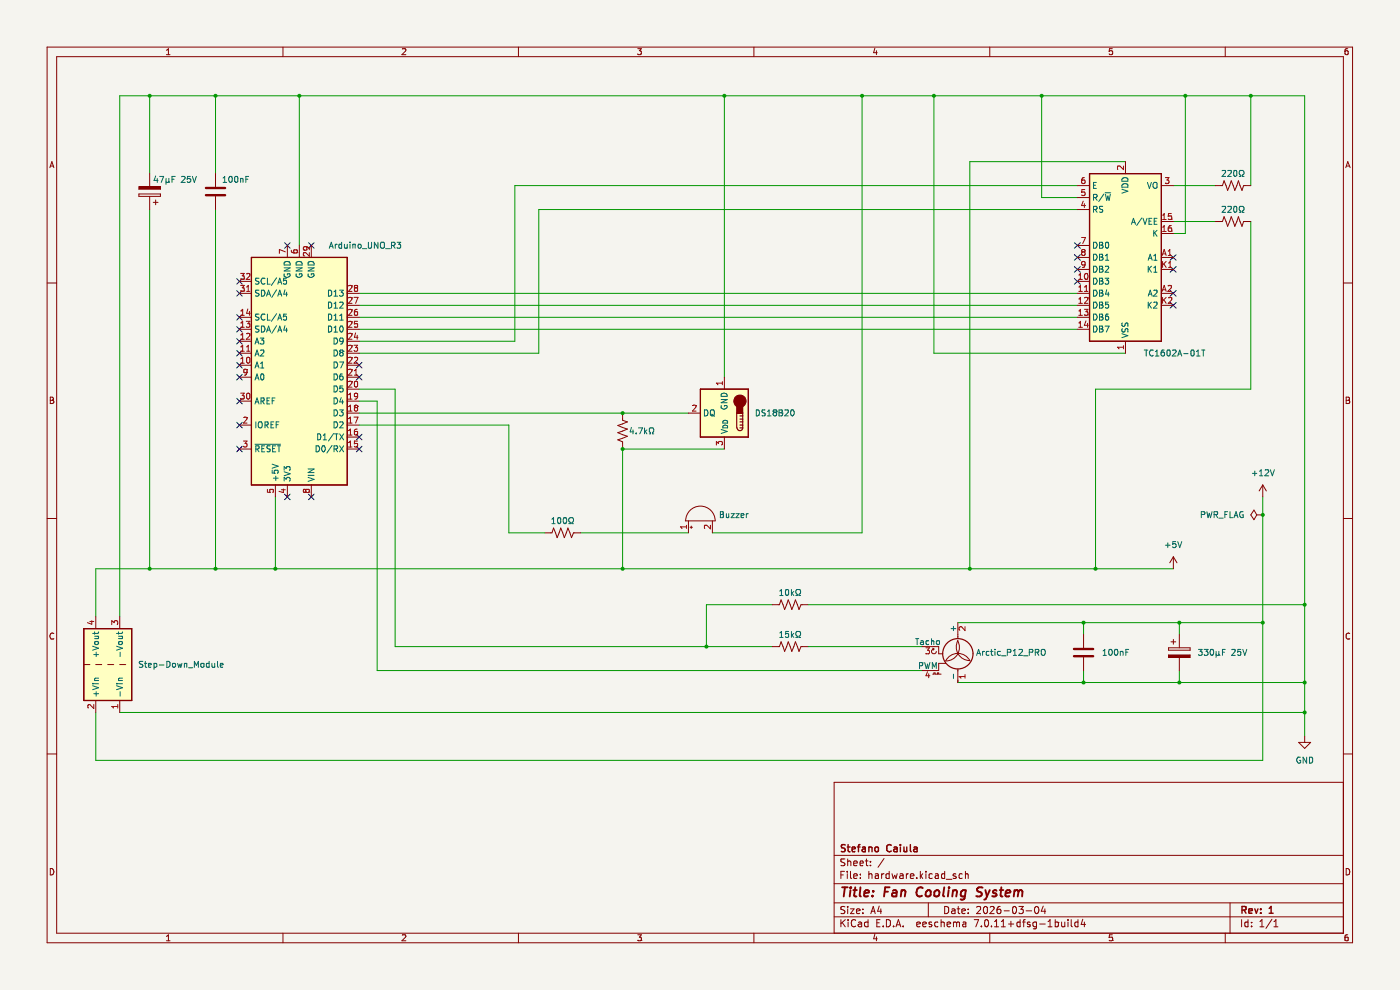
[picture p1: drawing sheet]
(kicad_sch (version 20230121) (generator eeschema)

 (paper "A4")

 (title_block
  (title "Fan Cooling System")
  (date "2026-03-04")
  (rev "1")
  (company "Stefano Caiula"))

 (lib_symbols
  (symbol "Converter_DCDC:MEE1S1205SC" (in_bom yes) (on_board yes)
   (property "Reference" "PS" (at -7.62 6.35 0) (effects (font (size 1.27 1.27)) (justify left)))
   (property "Value" "MEE1S1205SC" (at 1.27 6.35 0) (effects (font (size 1.27 1.27)) (justify left)))
   (property "Footprint" "Converter_DCDC:Converter_DCDC_Murata_MEE1SxxxxSC_THT" (at -26.67 -6.35 0) (effects (font (size 1.27 1.27)) (justify left) hide))
   (property "Datasheet" "https://power.murata.com/pub/data/power/ncl/kdc_mee1.pdf" (at 26.67 -7.62 0) (effects (font (size 1.27 1.27)) (justify left) hide))
   (symbol "MEE1S1205SC_0_0"
    (pin power_in line (at -10.16 -2.54 0) (length 2.54) (name "-Vin" (effects (font (size 1.27 1.27)))) (number "1" (effects (font (size 1.27 1.27)))))
    (pin power_in line (at -10.16 2.54 0) (length 2.54) (name "+Vin" (effects (font (size 1.27 1.27)))) (number "2" (effects (font (size 1.27 1.27)))))
    (pin power_out line (at 10.16 -2.54 180) (length 2.54) (name "-Vout" (effects (font (size 1.27 1.27)))) (number "3" (effects (font (size 1.27 1.27)))))
    (pin power_out line (at 10.16 2.54 180) (length 2.54) (name "+Vout" (effects (font (size 1.27 1.27)))) (number "4" (effects (font (size 1.27 1.27))))))
   (symbol "MEE1S1205SC_0_1"
    (rectangle (start -7.62 5.08) (end 7.62 -5.08) (stroke (width 0.254) (type default)) (fill (type background)))
    (polyline (pts (xy 0 -2.54) (xy 0 -3.81)) (stroke (width 0) (type default)) (fill (type none)))
    (polyline (pts (xy 0 0) (xy 0 -1.27)) (stroke (width 0) (type default)) (fill (type none)))
    (polyline (pts (xy 0 2.54) (xy 0 1.27)) (stroke (width 0) (type default)) (fill (type none)))
    (polyline (pts (xy 0 5.08) (xy 0 3.81)) (stroke (width 0) (type default)) (fill (type none)))))
  (symbol "Device:Buzzer" (pin_names (offset 0.0254) hide) (in_bom yes) (on_board yes)
   (property "Reference" "BZ" (at 3.81 1.27 0) (effects (font (size 1.27 1.27)) (justify left)))
   (property "Value" "Buzzer" (at 3.81 -1.27 0) (effects (font (size 1.27 1.27)) (justify left)))
   (property "Footprint" "" (at -0.635 2.54 90) (effects (font (size 1.27 1.27)) hide))
   (property "Datasheet" "~" (at -0.635 2.54 90) (effects (font (size 1.27 1.27)) hide))
   (symbol "Buzzer_0_1"
    (arc (start 0 -3.175) (mid 3.1612 0) (end 0 3.175) (stroke (width 0) (type default)) (fill (type none)))
    (polyline (pts (xy -1.651 1.905) (xy -1.143 1.905)) (stroke (width 0) (type default)) (fill (type none)))
    (polyline (pts (xy -1.397 2.159) (xy -1.397 1.651)) (stroke (width 0) (type default)) (fill (type none)))
    (polyline (pts (xy 0 3.175) (xy 0 -3.175)) (stroke (width 0) (type default)) (fill (type none))))
   (symbol "Buzzer_1_1"
    (pin passive line (at -2.54 2.54 0) (length 2.54) (name "+" (effects (font (size 1.27 1.27)))) (number "1" (effects (font (size 1.27 1.27)))))
    (pin passive line (at -2.54 -2.54 0) (length 2.54) (name "-" (effects (font (size 1.27 1.27)))) (number "2" (effects (font (size 1.27 1.27)))))))
  (symbol "Device:C" (pin_numbers hide) (pin_names (offset 0.254)) (in_bom yes) (on_board yes)
   (property "Reference" "C" (at 0.635 2.54 0) (effects (font (size 1.27 1.27)) (justify left)))
   (property "Value" "C" (at 0.635 -2.54 0) (effects (font (size 1.27 1.27)) (justify left)))
   (property "Footprint" "" (at 0.9652 -3.81 0) (effects (font (size 1.27 1.27)) hide))
   (property "Datasheet" "~" (at 0 0 0) (effects (font (size 1.27 1.27)) hide))
   (symbol "C_0_1"
    (polyline (pts (xy -2.032 -0.762) (xy 2.032 -0.762)) (stroke (width 0.508) (type default)) (fill (type none)))
    (polyline (pts (xy -2.032 0.762) (xy 2.032 0.762)) (stroke (width 0.508) (type default)) (fill (type none))))
   (symbol "C_1_1"
    (pin passive line (at 0 3.81 270) (length 2.794) (name "~" (effects (font (size 1.27 1.27)))) (number "1" (effects (font (size 1.27 1.27)))))
    (pin passive line (at 0 -3.81 90) (length 2.794) (name "~" (effects (font (size 1.27 1.27)))) (number "2" (effects (font (size 1.27 1.27)))))))
  (symbol "Device:C_Polarized" (pin_numbers hide) (pin_names (offset 0.254)) (in_bom yes) (on_board yes)
   (property "Reference" "C" (at 0.635 2.54 0) (effects (font (size 1.27 1.27)) (justify left)))
   (property "Value" "C_Polarized" (at 0.635 -2.54 0) (effects (font (size 1.27 1.27)) (justify left)))
   (property "Footprint" "" (at 0.9652 -3.81 0) (effects (font (size 1.27 1.27)) hide))
   (property "Datasheet" "~" (at 0 0 0) (effects (font (size 1.27 1.27)) hide))
   (symbol "C_Polarized_0_1"
    (rectangle (start -2.286 0.508) (end 2.286 1.016) (stroke (width 0) (type default)) (fill (type none)))
    (polyline (pts (xy -1.778 2.286) (xy -0.762 2.286)) (stroke (width 0) (type default)) (fill (type none)))
    (polyline (pts (xy -1.27 2.794) (xy -1.27 1.778)) (stroke (width 0) (type default)) (fill (type none)))
    (rectangle (start 2.286 -0.508) (end -2.286 -1.016) (stroke (width 0) (type default)) (fill (type outline))))
   (symbol "C_Polarized_1_1"
    (pin passive line (at 0 3.81 270) (length 2.794) (name "~" (effects (font (size 1.27 1.27)))) (number "1" (effects (font (size 1.27 1.27)))))
    (pin passive line (at 0 -3.81 90) (length 2.794) (name "~" (effects (font (size 1.27 1.27)))) (number "2" (effects (font (size 1.27 1.27)))))))
  (symbol "Device:R_US" (pin_numbers hide) (pin_names (offset 0)) (in_bom yes) (on_board yes)
   (property "Reference" "R" (at 2.54 0 90) (effects (font (size 1.27 1.27))))
   (property "Value" "R_US" (at -2.54 0 90) (effects (font (size 1.27 1.27))))
   (property "Footprint" "" (at 1.016 -0.254 90) (effects (font (size 1.27 1.27)) hide))
   (property "Datasheet" "~" (at 0 0 0) (effects (font (size 1.27 1.27)) hide))
   (symbol "R_US_0_1"
    (polyline (pts (xy 0 -2.286) (xy 0 -2.54)) (stroke (width 0) (type default)) (fill (type none)))
    (polyline (pts (xy 0 2.286) (xy 0 2.54)) (stroke (width 0) (type default)) (fill (type none)))
    (polyline (pts (xy 0 -0.762) (xy 1.016 -1.143) (xy 0 -1.524) (xy -1.016 -1.905) (xy 0 -2.286)) (stroke (width 0) (type default)) (fill (type none)))
    (polyline (pts (xy 0 0.762) (xy 1.016 0.381) (xy 0 0) (xy -1.016 -0.381) (xy 0 -0.762)) (stroke (width 0) (type default)) (fill (type none)))
    (polyline (pts (xy 0 2.286) (xy 1.016 1.905) (xy 0 1.524) (xy -1.016 1.143) (xy 0 0.762)) (stroke (width 0) (type default)) (fill (type none))))
   (symbol "R_US_1_1"
    (pin passive line (at 0 3.81 270) (length 1.27) (name "~" (effects (font (size 1.27 1.27)))) (number "1" (effects (font (size 1.27 1.27)))))
    (pin passive line (at 0 -3.81 90) (length 1.27) (name "~" (effects (font (size 1.27 1.27)))) (number "2" (effects (font (size 1.27 1.27)))))))
  (symbol "Display_Character:LCD-016N002L" (in_bom yes) (on_board yes)
   (property "Reference" "U" (at -6.35 18.796 0) (effects (font (size 1.27 1.27))))
   (property "Value" "LCD-016N002L" (at 8.636 18.796 0) (effects (font (size 1.27 1.27))))
   (property "Footprint" "Display:LCD-016N002L" (at 0.508 -23.368 0) (effects (font (size 1.27 1.27)) hide))
   (property "Datasheet" "http://www.vishay.com/docs/37299/37299.pdf" (at 12.7 -7.62 0) (effects (font (size 1.27 1.27)) hide))
   (symbol "LCD-016N002L_1_1"
    (rectangle (start -7.62 17.78) (end 7.62 -17.78) (stroke (width 0.254) (type default)) (fill (type background)))
    (pin power_in line (at 0 -20.32 90) (length 2.54) (name "VSS" (effects (font (size 1.27 1.27)))) (number "1" (effects (font (size 1.27 1.27)))))
    (pin bidirectional line (at -10.16 -5.08 0) (length 2.54) (name "DB3" (effects (font (size 1.27 1.27)))) (number "10" (effects (font (size 1.27 1.27)))))
    (pin bidirectional line (at -10.16 -7.62 0) (length 2.54) (name "DB4" (effects (font (size 1.27 1.27)))) (number "11" (effects (font (size 1.27 1.27)))))
    (pin bidirectional line (at -10.16 -10.16 0) (length 2.54) (name "DB5" (effects (font (size 1.27 1.27)))) (number "12" (effects (font (size 1.27 1.27)))))
    (pin bidirectional line (at -10.16 -12.7 0) (length 2.54) (name "DB6" (effects (font (size 1.27 1.27)))) (number "13" (effects (font (size 1.27 1.27)))))
    (pin bidirectional line (at -10.16 -15.24 0) (length 2.54) (name "DB7" (effects (font (size 1.27 1.27)))) (number "14" (effects (font (size 1.27 1.27)))))
    (pin power_in line (at 10.16 7.62 180) (length 2.54) (name "A/VEE" (effects (font (size 1.27 1.27)))) (number "15" (effects (font (size 1.27 1.27)))))
    (pin power_in line (at 10.16 5.08 180) (length 2.54) (name "K" (effects (font (size 1.27 1.27)))) (number "16" (effects (font (size 1.27 1.27)))))
    (pin power_in line (at 0 20.32 270) (length 2.54) (name "VDD" (effects (font (size 1.27 1.27)))) (number "2" (effects (font (size 1.27 1.27)))))
    (pin input line (at 10.16 15.24 180) (length 2.54) (name "VO" (effects (font (size 1.27 1.27)))) (number "3" (effects (font (size 1.27 1.27)))))
    (pin input line (at -10.16 10.16 0) (length 2.54) (name "RS" (effects (font (size 1.27 1.27)))) (number "4" (effects (font (size 1.27 1.27)))))
    (pin input line (at -10.16 12.7 0) (length 2.54) (name "R/~{W}" (effects (font (size 1.27 1.27)))) (number "5" (effects (font (size 1.27 1.27)))))
    (pin input line (at -10.16 15.24 0) (length 2.54) (name "E" (effects (font (size 1.27 1.27)))) (number "6" (effects (font (size 1.27 1.27)))))
    (pin bidirectional line (at -10.16 2.54 0) (length 2.54) (name "DB0" (effects (font (size 1.27 1.27)))) (number "7" (effects (font (size 1.27 1.27)))))
    (pin bidirectional line (at -10.16 0 0) (length 2.54) (name "DB1" (effects (font (size 1.27 1.27)))) (number "8" (effects (font (size 1.27 1.27)))))
    (pin bidirectional line (at -10.16 -2.54 0) (length 2.54) (name "DB2" (effects (font (size 1.27 1.27)))) (number "9" (effects (font (size 1.27 1.27)))))
    (pin power_in line (at 10.16 0 180) (length 2.54) (name "A1" (effects (font (size 1.27 1.27)))) (number "A1" (effects (font (size 1.27 1.27)))))
    (pin power_in line (at 10.16 -7.62 180) (length 2.54) (name "A2" (effects (font (size 1.27 1.27)))) (number "A2" (effects (font (size 1.27 1.27)))))
    (pin power_in line (at 10.16 -2.54 180) (length 2.54) (name "K1" (effects (font (size 1.27 1.27)))) (number "K1" (effects (font (size 1.27 1.27)))))
    (pin power_in line (at 10.16 -10.16 180) (length 2.54) (name "K2" (effects (font (size 1.27 1.27)))) (number "K2" (effects (font (size 1.27 1.27)))))))
  (symbol "MCU_Module:Arduino_UNO_R3" (in_bom yes) (on_board yes)
   (property "Reference" "A" (at -10.16 23.495 0) (effects (font (size 1.27 1.27)) (justify left bottom)))
   (property "Value" "Arduino_UNO_R3" (at 5.08 -26.67 0) (effects (font (size 1.27 1.27)) (justify left top)))
   (property "Footprint" "Module:Arduino_UNO_R3" (at 0 0 0) (effects (font (size 1.27 1.27) italic) hide))
   (property "Datasheet" "https://www.arduino.cc/en/Main/arduinoBoardUno" (at 0 0 0) (effects (font (size 1.27 1.27)) hide))
   (symbol "Arduino_UNO_R3_0_1"
    (rectangle (start -10.16 22.86) (end 10.16 -25.4) (stroke (width 0.254) (type default)) (fill (type background))))
   (symbol "Arduino_UNO_R3_1_1"
    (pin no_connect line (at -10.16 -20.32 0) (length 2.54) hide (name "NC" (effects (font (size 1.27 1.27)))) (number "1" (effects (font (size 1.27 1.27)))))
    (pin bidirectional line (at 12.7 -2.54 180) (length 2.54) (name "A1" (effects (font (size 1.27 1.27)))) (number "10" (effects (font (size 1.27 1.27)))))
    (pin bidirectional line (at 12.7 -5.08 180) (length 2.54) (name "A2" (effects (font (size 1.27 1.27)))) (number "11" (effects (font (size 1.27 1.27)))))
    (pin bidirectional line (at 12.7 -7.62 180) (length 2.54) (name "A3" (effects (font (size 1.27 1.27)))) (number "12" (effects (font (size 1.27 1.27)))))
    (pin bidirectional line (at 12.7 -10.16 180) (length 2.54) (name "SDA/A4" (effects (font (size 1.27 1.27)))) (number "13" (effects (font (size 1.27 1.27)))))
    (pin bidirectional line (at 12.7 -12.7 180) (length 2.54) (name "SCL/A5" (effects (font (size 1.27 1.27)))) (number "14" (effects (font (size 1.27 1.27)))))
    (pin bidirectional line (at -12.7 15.24 0) (length 2.54) (name "D0/RX" (effects (font (size 1.27 1.27)))) (number "15" (effects (font (size 1.27 1.27)))))
    (pin bidirectional line (at -12.7 12.7 0) (length 2.54) (name "D1/TX" (effects (font (size 1.27 1.27)))) (number "16" (effects (font (size 1.27 1.27)))))
    (pin bidirectional line (at -12.7 10.16 0) (length 2.54) (name "D2" (effects (font (size 1.27 1.27)))) (number "17" (effects (font (size 1.27 1.27)))))
    (pin bidirectional line (at -12.7 7.62 0) (length 2.54) (name "D3" (effects (font (size 1.27 1.27)))) (number "18" (effects (font (size 1.27 1.27)))))
    (pin bidirectional line (at -12.7 5.08 0) (length 2.54) (name "D4" (effects (font (size 1.27 1.27)))) (number "19" (effects (font (size 1.27 1.27)))))
    (pin output line (at 12.7 10.16 180) (length 2.54) (name "IOREF" (effects (font (size 1.27 1.27)))) (number "2" (effects (font (size 1.27 1.27)))))
    (pin bidirectional line (at -12.7 2.54 0) (length 2.54) (name "D5" (effects (font (size 1.27 1.27)))) (number "20" (effects (font (size 1.27 1.27)))))
    (pin bidirectional line (at -12.7 0 0) (length 2.54) (name "D6" (effects (font (size 1.27 1.27)))) (number "21" (effects (font (size 1.27 1.27)))))
    (pin bidirectional line (at -12.7 -2.54 0) (length 2.54) (name "D7" (effects (font (size 1.27 1.27)))) (number "22" (effects (font (size 1.27 1.27)))))
    (pin bidirectional line (at -12.7 -5.08 0) (length 2.54) (name "D8" (effects (font (size 1.27 1.27)))) (number "23" (effects (font (size 1.27 1.27)))))
    (pin bidirectional line (at -12.7 -7.62 0) (length 2.54) (name "D9" (effects (font (size 1.27 1.27)))) (number "24" (effects (font (size 1.27 1.27)))))
    (pin bidirectional line (at -12.7 -10.16 0) (length 2.54) (name "D10" (effects (font (size 1.27 1.27)))) (number "25" (effects (font (size 1.27 1.27)))))
    (pin bidirectional line (at -12.7 -12.7 0) (length 2.54) (name "D11" (effects (font (size 1.27 1.27)))) (number "26" (effects (font (size 1.27 1.27)))))
    (pin bidirectional line (at -12.7 -15.24 0) (length 2.54) (name "D12" (effects (font (size 1.27 1.27)))) (number "27" (effects (font (size 1.27 1.27)))))
    (pin bidirectional line (at -12.7 -17.78 0) (length 2.54) (name "D13" (effects (font (size 1.27 1.27)))) (number "28" (effects (font (size 1.27 1.27)))))
    (pin power_in line (at -2.54 -27.94 90) (length 2.54) (name "GND" (effects (font (size 1.27 1.27)))) (number "29" (effects (font (size 1.27 1.27)))))
    (pin input line (at 12.7 15.24 180) (length 2.54) (name "~{RESET}" (effects (font (size 1.27 1.27)))) (number "3" (effects (font (size 1.27 1.27)))))
    (pin input line (at 12.7 5.08 180) (length 2.54) (name "AREF" (effects (font (size 1.27 1.27)))) (number "30" (effects (font (size 1.27 1.27)))))
    (pin bidirectional line (at 12.7 -17.78 180) (length 2.54) (name "SDA/A4" (effects (font (size 1.27 1.27)))) (number "31" (effects (font (size 1.27 1.27)))))
    (pin bidirectional line (at 12.7 -20.32 180) (length 2.54) (name "SCL/A5" (effects (font (size 1.27 1.27)))) (number "32" (effects (font (size 1.27 1.27)))))
    (pin power_out line (at 2.54 25.4 270) (length 2.54) (name "3V3" (effects (font (size 1.27 1.27)))) (number "4" (effects (font (size 1.27 1.27)))))
    (pin power_out line (at 5.08 25.4 270) (length 2.54) (name "+5V" (effects (font (size 1.27 1.27)))) (number "5" (effects (font (size 1.27 1.27)))))
    (pin power_in line (at 0 -27.94 90) (length 2.54) (name "GND" (effects (font (size 1.27 1.27)))) (number "6" (effects (font (size 1.27 1.27)))))
    (pin power_in line (at 2.54 -27.94 90) (length 2.54) (name "GND" (effects (font (size 1.27 1.27)))) (number "7" (effects (font (size 1.27 1.27)))))
    (pin power_in line (at -2.54 25.4 270) (length 2.54) (name "VIN" (effects (font (size 1.27 1.27)))) (number "8" (effects (font (size 1.27 1.27)))))
    (pin bidirectional line (at 12.7 0 180) (length 2.54) (name "A0" (effects (font (size 1.27 1.27)))) (number "9" (effects (font (size 1.27 1.27)))))))
  (symbol "Motor:Fan_4pin" (pin_names (offset 0)) (in_bom yes) (on_board yes)
   (property "Reference" "M" (at 2.54 5.08 0) (effects (font (size 1.27 1.27)) (justify left)))
   (property "Value" "Fan_4pin" (at 2.54 -2.54 0) (effects (font (size 1.27 1.27)) (justify left top)))
   (property "Footprint" "" (at 0 0.254 0) (effects (font (size 1.27 1.27)) hide))
   (property "Datasheet" "http://www.formfactors.org/developer%5Cspecs%5Crev1_2_public.pdf" (at 0 0.254 0) (effects (font (size 1.27 1.27)) hide))
   (symbol "Fan_4pin_0_0"
    (arc (start -5.588 1.524) (mid -5.08 1.0182) (end -4.572 1.524) (stroke (width 0) (type default)) (fill (type none)))
    (arc (start -5.08 2.032) (mid -5.4392 1.8832) (end -5.588 1.524) (stroke (width 0) (type default)) (fill (type none)))
    (polyline (pts (xy -5.08 2.032) (xy -5.334 2.159)) (stroke (width 0) (type default)) (fill (type none)))
    (polyline (pts (xy -5.08 2.032) (xy -5.207 1.778)) (stroke (width 0) (type default)) (fill (type none)))
    (polyline (pts (xy -4.064 2.54) (xy -4.064 1.016) (xy -3.302 1.016)) (stroke (width 0) (type default)) (fill (type none))))
   (symbol "Fan_4pin_0_1"
    (arc (start -2.54 -0.508) (mid 0.0028 0.9121) (end 0 3.81) (stroke (width 0) (type default)) (fill (type none)))
    (polyline (pts (xy -4.064 2.54) (xy -5.08 2.54)) (stroke (width 0) (type default)) (fill (type none)))
    (polyline (pts (xy 0 -5.08) (xy 0 -4.572)) (stroke (width 0) (type default)) (fill (type none)))
    (polyline (pts (xy 0 -2.2352) (xy 0 -2.6416)) (stroke (width 0) (type default)) (fill (type none)))
    (polyline (pts (xy 0 4.2672) (xy 0 4.6228)) (stroke (width 0) (type default)) (fill (type none)))
    (polyline (pts (xy 0 4.572) (xy 0 5.08)) (stroke (width 0) (type default)) (fill (type none)))
    (polyline (pts (xy -2.54 -1.016) (xy -4.064 -1.016) (xy -4.064 -2.54) (xy -5.08 -2.54)) (stroke (width 0) (type default)) (fill (type none)))
    (polyline (pts (xy -5.334 -3.302) (xy -5.08 -3.302) (xy -5.08 -3.048) (xy -4.826 -3.048) (xy -4.826 -3.302) (xy -4.318 -3.302) (xy -4.318 -3.048) (xy -4.064 -3.048) (xy -4.064 -3.302) (xy -3.556 -3.302)) (stroke (width 0) (type default)) (fill (type none)))
    (circle (center 0 1.016) (radius 3.2512) (stroke (width 0.254) (type default)) (fill (type none)))
    (arc (start 0 3.81) (mid 0.053 0.921) (end 2.54 -0.508) (stroke (width 0) (type default)) (fill (type none)))
    (arc (start 2.54 -0.508) (mid 0 1.0618) (end -2.54 -0.508) (stroke (width 0) (type default)) (fill (type none))))
   (symbol "Fan_4pin_1_1"
    (pin passive line (at 0 -5.08 90) (length 2.54) (name "-" (effects (font (size 1.27 1.27)))) (number "1" (effects (font (size 1.27 1.27)))))
    (pin passive line (at 0 7.62 270) (length 2.54) (name "+" (effects (font (size 1.27 1.27)))) (number "2" (effects (font (size 1.27 1.27)))))
    (pin passive line (at -7.62 2.54 0) (length 2.54) (name "Tacho" (effects (font (size 1.27 1.27)))) (number "3" (effects (font (size 1.27 1.27)))))
    (pin input line (at -7.62 -2.54 0) (length 2.54) (name "PWM" (effects (font (size 1.27 1.27)))) (number "4" (effects (font (size 1.27 1.27)))))))
  (symbol "Sensor_Temperature:DS18B20" (in_bom yes) (on_board yes)
   (property "Reference" "U" (at -3.81 6.35 0) (effects (font (size 1.27 1.27))))
   (property "Value" "DS18B20" (at 6.35 6.35 0) (effects (font (size 1.27 1.27))))
   (property "Footprint" "Package_TO_SOT_THT:TO-92_Inline" (at -25.4 -6.35 0) (effects (font (size 1.27 1.27)) hide))
   (property "Datasheet" "http://datasheets.maximintegrated.com/en/ds/DS18B20.pdf" (at -3.81 6.35 0) (effects (font (size 1.27 1.27)) hide))
   (symbol "DS18B20_0_1"
    (rectangle (start -5.08 5.08) (end 5.08 -5.08) (stroke (width 0.254) (type default)) (fill (type background)))
    (circle (center -3.302 -2.54) (radius 1.27) (stroke (width 0.254) (type default)) (fill (type outline)))
    (rectangle (start -2.667 -1.905) (end -3.937 0) (stroke (width 0.254) (type default)) (fill (type outline)))
    (arc (start -2.667 3.175) (mid -3.302 3.8073) (end -3.937 3.175) (stroke (width 0.254) (type default)) (fill (type none)))
    (polyline (pts (xy -3.937 0.635) (xy -3.302 0.635)) (stroke (width 0.254) (type default)) (fill (type none)))
    (polyline (pts (xy -3.937 1.27) (xy -3.302 1.27)) (stroke (width 0.254) (type default)) (fill (type none)))
    (polyline (pts (xy -3.937 1.905) (xy -3.302 1.905)) (stroke (width 0.254) (type default)) (fill (type none)))
    (polyline (pts (xy -3.937 2.54) (xy -3.302 2.54)) (stroke (width 0.254) (type default)) (fill (type none)))
    (polyline (pts (xy -3.937 3.175) (xy -3.937 0)) (stroke (width 0.254) (type default)) (fill (type none)))
    (polyline (pts (xy -3.937 3.175) (xy -3.302 3.175)) (stroke (width 0.254) (type default)) (fill (type none)))
    (polyline (pts (xy -2.667 3.175) (xy -2.667 0)) (stroke (width 0.254) (type default)) (fill (type none))))
   (symbol "DS18B20_1_1"
    (pin power_in line (at 0 -7.62 90) (length 2.54) (name "GND" (effects (font (size 1.27 1.27)))) (number "1" (effects (font (size 1.27 1.27)))))
    (pin bidirectional line (at 7.62 0 180) (length 2.54) (name "DQ" (effects (font (size 1.27 1.27)))) (number "2" (effects (font (size 1.27 1.27)))))
    (pin power_in line (at 0 7.62 270) (length 2.54) (name "V_{DD}" (effects (font (size 1.27 1.27)))) (number "3" (effects (font (size 1.27 1.27)))))))
  (symbol "power:+12V" (power) (pin_names (offset 0)) (in_bom yes) (on_board yes)
   (property "Reference" "#PWR" (at 0 -3.81 0) (effects (font (size 1.27 1.27)) hide))
   (property "Value" "+12V" (at 0 3.556 0) (effects (font (size 1.27 1.27))))
   (property "Footprint" "" (at 0 0 0) (effects (font (size 1.27 1.27)) hide))
   (property "Datasheet" "" (at 0 0 0) (effects (font (size 1.27 1.27)) hide))
   (symbol "+12V_0_1"
    (polyline (pts (xy -0.762 1.27) (xy 0 2.54)) (stroke (width 0) (type default)) (fill (type none)))
    (polyline (pts (xy 0 0) (xy 0 2.54)) (stroke (width 0) (type default)) (fill (type none)))
    (polyline (pts (xy 0 2.54) (xy 0.762 1.27)) (stroke (width 0) (type default)) (fill (type none))))
   (symbol "+12V_1_1"
    (pin power_in line (at 0 0 90) (length 0) hide (name "+12V" (effects (font (size 1.27 1.27)))) (number "1" (effects (font (size 1.27 1.27)))))))
  (symbol "power:+5V" (power) (pin_names (offset 0)) (in_bom yes) (on_board yes)
   (property "Reference" "#PWR" (at 0 -3.81 0) (effects (font (size 1.27 1.27)) hide))
   (property "Value" "+5V" (at 0 3.556 0) (effects (font (size 1.27 1.27))))
   (property "Footprint" "" (at 0 0 0) (effects (font (size 1.27 1.27)) hide))
   (property "Datasheet" "" (at 0 0 0) (effects (font (size 1.27 1.27)) hide))
   (symbol "+5V_0_1"
    (polyline (pts (xy -0.762 1.27) (xy 0 2.54)) (stroke (width 0) (type default)) (fill (type none)))
    (polyline (pts (xy 0 0) (xy 0 2.54)) (stroke (width 0) (type default)) (fill (type none)))
    (polyline (pts (xy 0 2.54) (xy 0.762 1.27)) (stroke (width 0) (type default)) (fill (type none))))
   (symbol "+5V_1_1"
    (pin power_in line (at 0 0 90) (length 0) hide (name "+5V" (effects (font (size 1.27 1.27)))) (number "1" (effects (font (size 1.27 1.27)))))))
  (symbol "power:GND" (power) (pin_names (offset 0)) (in_bom yes) (on_board yes)
   (property "Reference" "#PWR" (at 0 -6.35 0) (effects (font (size 1.27 1.27)) hide))
   (property "Value" "GND" (at 0 -3.81 0) (effects (font (size 1.27 1.27))))
   (property "Footprint" "" (at 0 0 0) (effects (font (size 1.27 1.27)) hide))
   (property "Datasheet" "" (at 0 0 0) (effects (font (size 1.27 1.27)) hide))
   (symbol "GND_0_1"
    (polyline (pts (xy 0 0) (xy 0 -1.27) (xy 1.27 -1.27) (xy 0 -2.54) (xy -1.27 -1.27) (xy 0 -1.27)) (stroke (width 0) (type default)) (fill (type none))))
   (symbol "GND_1_1"
    (pin power_in line (at 0 0 270) (length 0) hide (name "GND" (effects (font (size 1.27 1.27)))) (number "1" (effects (font (size 1.27 1.27)))))))
  (symbol "power:PWR_FLAG" (power) (pin_numbers hide) (pin_names (offset 0) hide) (in_bom yes) (on_board yes)
   (property "Reference" "#FLG" (at 0 1.905 0) (effects (font (size 1.27 1.27)) hide))
   (property "Value" "PWR_FLAG" (at 0 3.81 0) (effects (font (size 1.27 1.27))))
   (property "Footprint" "" (at 0 0 0) (effects (font (size 1.27 1.27)) hide))
   (property "Datasheet" "~" (at 0 0 0) (effects (font (size 1.27 1.27)) hide))
   (symbol "PWR_FLAG_0_0"
    (pin power_out line (at 0 0 90) (length 0) (name "pwr" (effects (font (size 1.27 1.27)))) (number "1" (effects (font (size 1.27 1.27))))))
   (symbol "PWR_FLAG_0_1"
    (polyline (pts (xy 0 0) (xy 0 1.27) (xy -1.016 1.905) (xy 0 2.54) (xy 1.016 1.905) (xy 0 1.27)) (stroke (width 0) (type default)) (fill (type none))))))

 (junction (at 58.42 120.65) (diameter 0) (color 0 0 0 0))
 (junction (at 182.88 20.32) (diameter 0) (color 0 0 0 0))
 (junction (at 205.74 120.65) (diameter 0) (color 0 0 0 0))
 (junction (at 229.87 144.78) (diameter 0) (color 0 0 0 0))
 (junction (at 250.19 144.78) (diameter 0) (color 0 0 0 0))
 (junction (at 63.5 20.32) (diameter 0) (color 0 0 0 0))
 (junction (at 132.08 95.25) (diameter 0) (color 0 0 0 0))
 (junction (at 132.08 120.65) (diameter 0) (color 0 0 0 0))
 (junction (at 31.75 20.32) (diameter 0) (color 0 0 0 0))
 (junction (at 232.41 120.65) (diameter 0) (color 0 0 0 0))
 (junction (at 251.46 20.32) (diameter 0) (color 0 0 0 0))
 (junction (at 132.08 87.63) (diameter 0) (color 0 0 0 0))
 (junction (at 276.86 151.13) (diameter 0) (color 0 0 0 0))
 (junction (at 31.75 120.65) (diameter 0) (color 0 0 0 0))
 (junction (at 276.86 144.78) (diameter 0) (color 0 0 0 0))
 (junction (at 220.98 20.32) (diameter 0) (color 0 0 0 0))
 (junction (at 267.97 132.08) (diameter 0) (color 0 0 0 0))
 (junction (at 276.86 128.27) (diameter 0) (color 0 0 0 0))
 (junction (at 267.97 109.22) (diameter 0) (color 0 0 0 0))
 (junction (at 149.86 137.16) (diameter 0) (color 0 0 0 0))
 (junction (at 153.67 20.32) (diameter 0) (color 0 0 0 0))
 (junction (at 229.87 132.08) (diameter 0) (color 0 0 0 0))
 (junction (at 250.19 132.08) (diameter 0) (color 0 0 0 0))
 (junction (at 198.12 20.32) (diameter 0) (color 0 0 0 0))
 (junction (at 45.72 20.32) (diameter 0) (color 0 0 0 0))
 (junction (at 265.43 20.32) (diameter 0) (color 0 0 0 0))
 (junction (at 45.72 120.65) (diameter 0) (color 0 0 0 0))

 (no_connect (at 66.04 105.41))
 (no_connect (at 50.8 74.93))
 (no_connect (at 50.8 90.17))
 (no_connect (at 228.6 59.69))
 (no_connect (at 248.92 62.23))
 (no_connect (at 50.8 67.31))
 (no_connect (at 50.8 69.85))
 (no_connect (at 50.8 62.23))
 (no_connect (at 50.8 59.69))
 (no_connect (at 60.96 105.41))
 (no_connect (at 76.2 92.71))
 (no_connect (at 50.8 85.09))
 (no_connect (at 76.2 80.01))
 (no_connect (at 76.2 77.47))
 (no_connect (at 60.96 52.07))
 (no_connect (at 228.6 54.61))
 (no_connect (at 50.8 95.25))
 (no_connect (at 76.2 95.25))
 (no_connect (at 228.6 57.15))
 (no_connect (at 50.8 80.01))
 (no_connect (at 50.8 77.47))
 (no_connect (at 228.6 52.07))
 (no_connect (at 248.92 54.61))
 (no_connect (at 248.92 57.15))
 (no_connect (at 50.8 72.39))
 (no_connect (at 248.92 64.77))
 (no_connect (at 66.04 52.07))

 (wire (pts (xy 267.97 161.29) (xy 20.32 161.29)) (stroke (width 0) (type default)))
 (wire (pts (xy 45.72 20.32) (xy 63.5 20.32)) (stroke (width 0) (type default)))
 (wire (pts (xy 76.2 82.55) (xy 83.82 82.55)) (stroke (width 0) (type default)))
 (wire (pts (xy 107.95 90.17) (xy 107.95 113.03)) (stroke (width 0) (type default)))
 (wire (pts (xy 45.72 44.45) (xy 45.72 120.65)) (stroke (width 0) (type default)))
 (wire (pts (xy 76.2 67.31) (xy 228.6 67.31)) (stroke (width 0) (type default)))
 (wire (pts (xy 276.86 151.13) (xy 276.86 156.21)) (stroke (width 0) (type default)))
 (wire (pts (xy 265.43 20.32) (xy 276.86 20.32)) (stroke (width 0) (type default)))
 (wire (pts (xy 80.01 142.24) (xy 195.58 142.24)) (stroke (width 0) (type default)))
 (wire (pts (xy 276.86 20.32) (xy 276.86 128.27)) (stroke (width 0) (type default)))
 (wire (pts (xy 76.2 87.63) (xy 132.08 87.63)) (stroke (width 0) (type default)))
 (wire (pts (xy 114.3 44.45) (xy 228.6 44.45)) (stroke (width 0) (type default)))
 (wire (pts (xy 20.32 120.65) (xy 20.32 130.81)) (stroke (width 0) (type default)))
 (wire (pts (xy 109.22 39.37) (xy 228.6 39.37)) (stroke (width 0) (type default)))
 (wire (pts (xy 20.32 120.65) (xy 31.75 120.65)) (stroke (width 0) (type default)))
 (wire (pts (xy 205.74 120.65) (xy 232.41 120.65)) (stroke (width 0) (type default)))
 (wire (pts (xy 114.3 74.93) (xy 114.3 44.45)) (stroke (width 0) (type default)))
 (wire (pts (xy 109.22 72.39) (xy 109.22 39.37)) (stroke (width 0) (type default)))
 (wire (pts (xy 220.98 20.32) (xy 251.46 20.32)) (stroke (width 0) (type default)))
 (wire (pts (xy 228.6 41.91) (xy 220.98 41.91)) (stroke (width 0) (type default)))
 (wire (pts (xy 232.41 82.55) (xy 232.41 120.65)) (stroke (width 0) (type default)))
 (wire (pts (xy 229.87 132.08) (xy 229.87 134.62)) (stroke (width 0) (type default)))
 (wire (pts (xy 267.97 105.41) (xy 267.97 109.22)) (stroke (width 0) (type default)))
 (wire (pts (xy 220.98 41.91) (xy 220.98 20.32)) (stroke (width 0) (type default)))
 (wire (pts (xy 25.4 20.32) (xy 31.75 20.32)) (stroke (width 0) (type default)))
 (wire (pts (xy 250.19 132.08) (xy 250.19 134.62)) (stroke (width 0) (type default)))
 (wire (pts (xy 265.43 46.99) (xy 265.43 82.55)) (stroke (width 0) (type default)))
 (wire (pts (xy 80.01 85.09) (xy 80.01 142.24)) (stroke (width 0) (type default)))
 (wire (pts (xy 171.45 137.16) (xy 195.58 137.16)) (stroke (width 0) (type default)))
 (wire (pts (xy 198.12 20.32) (xy 220.98 20.32)) (stroke (width 0) (type default)))
 (wire (pts (xy 31.75 20.32) (xy 31.75 36.83)) (stroke (width 0) (type default)))
 (wire (pts (xy 153.67 20.32) (xy 153.67 80.01)) (stroke (width 0) (type default)))
 (wire (pts (xy 45.72 120.65) (xy 58.42 120.65)) (stroke (width 0) (type default)))
 (wire (pts (xy 232.41 120.65) (xy 248.92 120.65)) (stroke (width 0) (type default)))
 (wire (pts (xy 153.67 20.32) (xy 182.88 20.32)) (stroke (width 0) (type default)))
 (wire (pts (xy 132.08 95.25) (xy 132.08 120.65)) (stroke (width 0) (type default)))
 (wire (pts (xy 58.42 105.41) (xy 58.42 120.65)) (stroke (width 0) (type default)))
 (wire (pts (xy 267.97 109.22) (xy 267.97 132.08)) (stroke (width 0) (type default)))
 (wire (pts (xy 76.2 90.17) (xy 107.95 90.17)) (stroke (width 0) (type default)))
 (wire (pts (xy 248.92 39.37) (xy 257.81 39.37)) (stroke (width 0) (type default)))
 (wire (pts (xy 250.19 142.24) (xy 250.19 144.78)) (stroke (width 0) (type default)))
 (wire (pts (xy 265.43 82.55) (xy 232.41 82.55)) (stroke (width 0) (type default)))
 (wire (pts (xy 205.74 34.29) (xy 238.76 34.29)) (stroke (width 0) (type default)))
 (wire (pts (xy 203.2 132.08) (xy 229.87 132.08)) (stroke (width 0) (type default)))
 (wire (pts (xy 267.97 132.08) (xy 250.19 132.08)) (stroke (width 0) (type default)))
 (wire (pts (xy 267.97 132.08) (xy 267.97 161.29)) (stroke (width 0) (type default)))
 (wire (pts (xy 229.87 142.24) (xy 229.87 144.78)) (stroke (width 0) (type default)))
 (wire (pts (xy 63.5 20.32) (xy 63.5 52.07)) (stroke (width 0) (type default)))
 (wire (pts (xy 123.19 113.03) (xy 146.05 113.03)) (stroke (width 0) (type default)))
 (wire (pts (xy 76.2 64.77) (xy 228.6 64.77)) (stroke (width 0) (type default)))
 (wire (pts (xy 276.86 144.78) (xy 276.86 151.13)) (stroke (width 0) (type default)))
 (wire (pts (xy 203.2 144.78) (xy 229.87 144.78)) (stroke (width 0) (type default)))
 (wire (pts (xy 182.88 113.03) (xy 182.88 20.32)) (stroke (width 0) (type default)))
 (wire (pts (xy 248.92 49.53) (xy 251.46 49.53)) (stroke (width 0) (type default)))
 (wire (pts (xy 31.75 120.65) (xy 45.72 120.65)) (stroke (width 0) (type default)))
 (wire (pts (xy 132.08 120.65) (xy 205.74 120.65)) (stroke (width 0) (type default)))
 (wire (pts (xy 76.2 69.85) (xy 228.6 69.85)) (stroke (width 0) (type default)))
 (wire (pts (xy 76.2 85.09) (xy 80.01 85.09)) (stroke (width 0) (type default)))
 (wire (pts (xy 198.12 74.93) (xy 198.12 20.32)) (stroke (width 0) (type default)))
 (wire (pts (xy 182.88 20.32) (xy 198.12 20.32)) (stroke (width 0) (type default)))
 (wire (pts (xy 149.86 137.16) (xy 149.86 128.27)) (stroke (width 0) (type default)))
 (wire (pts (xy 238.76 74.93) (xy 198.12 74.93)) (stroke (width 0) (type default)))
 (wire (pts (xy 251.46 49.53) (xy 251.46 20.32)) (stroke (width 0) (type default)))
 (wire (pts (xy 205.74 34.29) (xy 205.74 120.65)) (stroke (width 0) (type default)))
 (wire (pts (xy 149.86 128.27) (xy 163.83 128.27)) (stroke (width 0) (type default)))
 (wire (pts (xy 251.46 20.32) (xy 265.43 20.32)) (stroke (width 0) (type default)))
 (wire (pts (xy 58.42 120.65) (xy 132.08 120.65)) (stroke (width 0) (type default)))
 (wire (pts (xy 107.95 113.03) (xy 115.57 113.03)) (stroke (width 0) (type default)))
 (wire (pts (xy 229.87 144.78) (xy 250.19 144.78)) (stroke (width 0) (type default)))
 (wire (pts (xy 45.72 20.32) (xy 45.72 36.83)) (stroke (width 0) (type default)))
 (wire (pts (xy 151.13 113.03) (xy 182.88 113.03)) (stroke (width 0) (type default)))
 (wire (pts (xy 132.08 87.63) (xy 146.05 87.63)) (stroke (width 0) (type default)))
 (wire (pts (xy 132.08 95.25) (xy 153.67 95.25)) (stroke (width 0) (type default)))
 (wire (pts (xy 76.2 62.23) (xy 228.6 62.23)) (stroke (width 0) (type default)))
 (wire (pts (xy 76.2 74.93) (xy 114.3 74.93)) (stroke (width 0) (type default)))
 (wire (pts (xy 31.75 44.45) (xy 31.75 120.65)) (stroke (width 0) (type default)))
 (wire (pts (xy 276.86 128.27) (xy 276.86 144.78)) (stroke (width 0) (type default)))
 (wire (pts (xy 149.86 137.16) (xy 163.83 137.16)) (stroke (width 0) (type default)))
 (wire (pts (xy 83.82 82.55) (xy 83.82 137.16)) (stroke (width 0) (type default)))
 (wire (pts (xy 250.19 144.78) (xy 276.86 144.78)) (stroke (width 0) (type default)))
 (wire (pts (xy 20.32 151.13) (xy 20.32 161.29)) (stroke (width 0) (type default)))
 (wire (pts (xy 25.4 130.81) (xy 25.4 20.32)) (stroke (width 0) (type default)))
 (wire (pts (xy 25.4 151.13) (xy 276.86 151.13)) (stroke (width 0) (type default)))
 (wire (pts (xy 248.92 46.99) (xy 257.81 46.99)) (stroke (width 0) (type default)))
 (wire (pts (xy 171.45 128.27) (xy 276.86 128.27)) (stroke (width 0) (type default)))
 (wire (pts (xy 76.2 72.39) (xy 109.22 72.39)) (stroke (width 0) (type default)))
 (wire (pts (xy 83.82 137.16) (xy 149.86 137.16)) (stroke (width 0) (type default)))
 (wire (pts (xy 31.75 20.32) (xy 45.72 20.32)) (stroke (width 0) (type default)))
 (wire (pts (xy 63.5 20.32) (xy 153.67 20.32)) (stroke (width 0) (type default)))
 (wire (pts (xy 265.43 20.32) (xy 265.43 39.37)) (stroke (width 0) (type default)))
 (wire (pts (xy 250.19 132.08) (xy 229.87 132.08)) (stroke (width 0) (type default)))

 (symbol (lib_id "Motor:Fan_4pin") (at 203.2 139.7 0) (unit 1) (in_bom yes) (on_board yes) (dnp no)
  (property "Reference" "M1" (at 208.28 138.43 0) (effects (font (size 1.27 1.27)) (justify left) hide))
  (property "Value" "Arctic_P12_PRO" (at 207.01 138.43 0) (effects (font (size 1.27 1.27)) (justify left)))
  (property "Footprint" "" (at 203.2 139.446 0) (effects (font (size 1.27 1.27)) hide))
  (property "Datasheet" "http://www.formfactors.org/developer%5Cspecs%5Crev1_2_public.pdf" (at 203.2 139.446 0) (effects (font (size 1.27 1.27)) hide)) (pin "4") (pin "1") (pin "2") (pin "3"))

 (symbol (lib_id "power:+12V") (at 267.97 105.41 0) (unit 1) (in_bom yes) (on_board yes) (dnp no) (fields_autoplaced)
  (property "Reference" "#PWR01" (at 267.97 109.22 0) (effects (font (size 1.27 1.27)) hide))
  (property "Value" "+12V" (at 267.97 100.33 0) (effects (font (size 1.27 1.27))))
  (property "Footprint" "" (at 267.97 105.41 0) (effects (font (size 1.27 1.27)) hide))
  (property "Datasheet" "" (at 267.97 105.41 0) (effects (font (size 1.27 1.27)) hide)) (pin "1"))

 (symbol (lib_id "Device:R_US") (at 119.38 113.03 90) (unit 1) (in_bom yes) (on_board yes) (dnp no)
  (property "Reference" "R2" (at 119.38 106.68 90) (effects (font (size 1.27 1.27)) hide))
  (property "Value" "100Ω" (at 119.38 110.49 90) (effects (font (size 1.27 1.27))))
  (property "Footprint" "" (at 119.634 112.014 90) (effects (font (size 1.27 1.27)) hide))
  (property "Datasheet" "~" (at 119.38 113.03 0) (effects (font (size 1.27 1.27)) hide)) (pin "2") (pin "1"))

 (symbol (lib_id "Device:C_Polarized") (at 31.75 40.64 180) (unit 1) (in_bom yes) (on_board yes) (dnp no)
  (property "Reference" "C4" (at 27.94 42.799 0) (effects (font (size 1.27 1.27)) (justify left) hide))
  (property "Value" "47µF 25V" (at 41.91 38.1 0) (effects (font (size 1.27 1.27)) (justify left)))
  (property "Footprint" "" (at 30.7848 36.83 0) (effects (font (size 1.27 1.27)) hide))
  (property "Datasheet" "~" (at 31.75 40.64 0) (effects (font (size 1.27 1.27)) hide)) (pin "2") (pin "1"))

 (symbol (lib_id "Device:Buzzer") (at 148.59 110.49 90) (unit 1) (in_bom yes) (on_board yes) (dnp no)
  (property "Reference" "BZ1" (at 152.4 108.4649 90) (effects (font (size 1.27 1.27)) (justify right) hide))
  (property "Value" "Buzzer" (at 152.4 109.22 90) (effects (font (size 1.27 1.27)) (justify right)))
  (property "Footprint" "" (at 146.05 111.125 90) (effects (font (size 1.27 1.27)) hide))
  (property "Datasheet" "~" (at 146.05 111.125 90) (effects (font (size 1.27 1.27)) hide)) (pin "2") (pin "1"))

 (symbol (lib_id "Sensor_Temperature:DS18B20") (at 153.67 87.63 180) (unit 1) (in_bom yes) (on_board yes) (dnp no)
  (property "Reference" "U1" (at 160.02 86.36 0) (effects (font (size 1.27 1.27)) (justify right) hide))
  (property "Value" "DS18B20" (at 160.02 87.63 0) (effects (font (size 1.27 1.27)) (justify right)))
  (property "Footprint" "Package_TO_SOT_THT:TO-92_Inline" (at 179.07 81.28 0) (effects (font (size 1.27 1.27)) hide))
  (property "Datasheet" "http://datasheets.maximintegrated.com/en/ds/DS18B20.pdf" (at 157.48 93.98 0) (effects (font (size 1.27 1.27)) hide)) (pin "2") (pin "3") (pin "1"))

 (symbol (lib_id "power:GND") (at 276.86 156.21 0) (unit 1) (in_bom yes) (on_board yes) (dnp no) (fields_autoplaced)
  (property "Reference" "#PWR02" (at 276.86 162.56 0) (effects (font (size 1.27 1.27)) hide))
  (property "Value" "GND" (at 276.86 161.29 0) (effects (font (size 1.27 1.27))))
  (property "Footprint" "" (at 276.86 156.21 0) (effects (font (size 1.27 1.27)) hide))
  (property "Datasheet" "" (at 276.86 156.21 0) (effects (font (size 1.27 1.27)) hide)) (pin "1"))

 (symbol (lib_id "Display_Character:LCD-016N002L") (at 238.76 54.61 0) (unit 1) (in_bom yes) (on_board yes) (dnp no)
  (property "Reference" "U2" (at 240.9541 31.75 0) (effects (font (size 1.27 1.27)) (justify left) hide))
  (property "Value" "TC1602A-01T" (at 242.57 74.93 0) (effects (font (size 1.27 1.27)) (justify left)))
  (property "Footprint" "Display:LCD-016N002L" (at 239.268 77.978 0) (effects (font (size 1.27 1.27)) hide))
  (property "Datasheet" "http://www.vishay.com/docs/37299/37299.pdf" (at 251.46 62.23 0) (effects (font (size 1.27 1.27)) hide)) (pin "5") (pin "12") (pin "K2") (pin "2") (pin "13") (pin "14") (pin "15") (pin "K1") (pin "11") (pin "A1") (pin "9") (pin "3") (pin "1") (pin "7") (pin "A2") (pin "16") (pin "8") (pin "6") (pin "4") (pin "10"))

 (symbol (lib_id "Device:R_US") (at 167.64 128.27 90) (unit 1) (in_bom yes) (on_board yes) (dnp no) (fields_autoplaced)
  (property "Reference" "R3" (at 167.64 123.19 90) (effects (font (size 1.27 1.27)) hide))
  (property "Value" "10kΩ" (at 167.64 125.73 90) (effects (font (size 1.27 1.27))))
  (property "Footprint" "" (at 167.894 127.254 90) (effects (font (size 1.27 1.27)) hide))
  (property "Datasheet" "~" (at 167.64 128.27 0) (effects (font (size 1.27 1.27)) hide)) (pin "2") (pin "1"))

 (symbol (lib_id "Device:C") (at 45.72 40.64 0) (unit 1) (in_bom yes) (on_board yes) (dnp no)
  (property "Reference" "C2" (at 49.53 39.37 0) (effects (font (size 1.27 1.27)) (justify left) hide))
  (property "Value" "100nF" (at 46.99 38.1 0) (effects (font (size 1.27 1.27)) (justify left)))
  (property "Footprint" "" (at 46.6852 44.45 0) (effects (font (size 1.27 1.27)) hide))
  (property "Datasheet" "~" (at 45.72 40.64 0) (effects (font (size 1.27 1.27)) hide)) (pin "2") (pin "1"))

 (symbol (lib_id "Converter_DCDC:MEE1S1205SC") (at 22.86 140.97 90) (unit 1) (in_bom yes) (on_board yes) (dnp no)
  (property "Reference" "PS1" (at 29.21 139.7 90) (effects (font (size 1.27 1.27)) (justify right) hide))
  (property "Value" "Step-Down_Module" (at 29.21 140.97 90) (effects (font (size 1.27 1.27)) (justify right)))
  (property "Footprint" "Converter_DCDC:Converter_DCDC_Murata_MEE1SxxxxSC_THT" (at 29.21 167.64 0) (effects (font (size 1.27 1.27)) (justify left) hide))
  (property "Datasheet" "https://power.murata.com/pub/data/power/ncl/kdc_mee1.pdf" (at 30.48 114.3 0) (effects (font (size 1.27 1.27)) (justify left) hide)) (pin "2") (pin "4") (pin "3") (pin "1"))

 (symbol (lib_id "Device:C_Polarized") (at 250.19 138.43 0) (unit 1) (in_bom yes) (on_board yes) (dnp no)
  (property "Reference" "C1" (at 254 136.271 0) (effects (font (size 1.27 1.27)) (justify left) hide))
  (property "Value" "330µF 25V" (at 254 138.43 0) (effects (font (size 1.27 1.27)) (justify left)))
  (property "Footprint" "" (at 251.1552 142.24 0) (effects (font (size 1.27 1.27)) hide))
  (property "Datasheet" "~" (at 250.19 138.43 0) (effects (font (size 1.27 1.27)) hide)) (pin "1") (pin "2"))

 (symbol (lib_id "Device:R_US") (at 261.62 46.99 90) (unit 1) (in_bom yes) (on_board yes) (dnp no)
  (property "Reference" "R6" (at 261.62 40.64 90) (effects (font (size 1.27 1.27)) hide))
  (property "Value" "220Ω" (at 261.62 44.45 90) (effects (font (size 1.27 1.27))))
  (property "Footprint" "" (at 261.874 45.974 90) (effects (font (size 1.27 1.27)) hide))
  (property "Datasheet" "~" (at 261.62 46.99 0) (effects (font (size 1.27 1.27)) hide)) (pin "1") (pin "2"))

 (symbol (lib_id "Device:C") (at 229.87 138.43 0) (unit 1) (in_bom yes) (on_board yes) (dnp no)
  (property "Reference" "C3" (at 233.68 137.16 0) (effects (font (size 1.27 1.27)) (justify left) hide))
  (property "Value" "100nF" (at 233.68 138.43 0) (effects (font (size 1.27 1.27)) (justify left)))
  (property "Footprint" "" (at 230.8352 142.24 0) (effects (font (size 1.27 1.27)) hide))
  (property "Datasheet" "~" (at 229.87 138.43 0) (effects (font (size 1.27 1.27)) hide)) (pin "2") (pin "1"))

 (symbol (lib_id "MCU_Module:Arduino_UNO_R3") (at 63.5 80.01 180) (unit 1) (in_bom yes) (on_board yes) (dnp no) (fields_autoplaced)
  (property "Reference" "A1" (at 69.6661 49.53 0) (effects (font (size 1.27 1.27)) (justify right) hide))
  (property "Value" "Arduino_UNO_R3" (at 69.6661 52.07 0) (effects (font (size 1.27 1.27)) (justify right)))
  (property "Footprint" "Module:Arduino_UNO_R3" (at 63.5 80.01 0) (effects (font (size 1.27 1.27) italic) hide))
  (property "Datasheet" "https://www.arduino.cc/en/Main/arduinoBoardUno" (at 63.5 80.01 0) (effects (font (size 1.27 1.27)) hide)) (pin "32") (pin "3") (pin "28") (pin "2") (pin "6") (pin "26") (pin "17") (pin "10") (pin "13") (pin "31") (pin "8") (pin "15") (pin "16") (pin "19") (pin "11") (pin "25") (pin "27") (pin "18") (pin "21") (pin "1") (pin "20") (pin "9") (pin "30") (pin "5") (pin "29") (pin "12") (pin "14") (pin "23") (pin "24") (pin "7") (pin "22") (pin "4"))

 (symbol (lib_id "Device:R_US") (at 132.08 91.44 0) (unit 1) (in_bom yes) (on_board yes) (dnp no)
  (property "Reference" "R4" (at 134.62 90.17 0) (effects (font (size 1.27 1.27)) (justify left) hide))
  (property "Value" "4.7kΩ" (at 133.35 91.44 0) (effects (font (size 1.27 1.27)) (justify left)))
  (property "Footprint" "" (at 133.096 91.694 90) (effects (font (size 1.27 1.27)) hide))
  (property "Datasheet" "~" (at 132.08 91.44 0) (effects (font (size 1.27 1.27)) hide)) (pin "2") (pin "1"))

 (symbol (lib_id "Device:R_US") (at 167.64 137.16 90) (unit 1) (in_bom yes) (on_board yes) (dnp no) (fields_autoplaced)
  (property "Reference" "R5" (at 167.64 132.08 90) (effects (font (size 1.27 1.27)) hide))
  (property "Value" "15kΩ" (at 167.64 134.62 90) (effects (font (size 1.27 1.27))))
  (property "Footprint" "" (at 167.894 136.144 90) (effects (font (size 1.27 1.27)) hide))
  (property "Datasheet" "~" (at 167.64 137.16 0) (effects (font (size 1.27 1.27)) hide)) (pin "1") (pin "2"))

 (symbol (lib_id "power:+5V") (at 248.92 120.65 0) (unit 1) (in_bom yes) (on_board yes) (dnp no) (fields_autoplaced)
  (property "Reference" "#PWR03" (at 248.92 124.46 0) (effects (font (size 1.27 1.27)) hide))
  (property "Value" "+5V" (at 248.92 115.57 0) (effects (font (size 1.27 1.27))))
  (property "Footprint" "" (at 248.92 120.65 0) (effects (font (size 1.27 1.27)) hide))
  (property "Datasheet" "" (at 248.92 120.65 0) (effects (font (size 1.27 1.27)) hide)) (pin "1"))

 (symbol (lib_id "Device:R_US") (at 261.62 39.37 90) (unit 1) (in_bom yes) (on_board yes) (dnp no)
  (property "Reference" "R1" (at 261.62 33.02 90) (effects (font (size 1.27 1.27)) hide))
  (property "Value" "220Ω" (at 261.62 36.83 90) (effects (font (size 1.27 1.27))))
  (property "Footprint" "" (at 261.874 38.354 90) (effects (font (size 1.27 1.27)) hide))
  (property "Datasheet" "~" (at 261.62 39.37 0) (effects (font (size 1.27 1.27)) hide)) (pin "1") (pin "2"))

 (symbol (lib_id "power:PWR_FLAG") (at 267.97 109.22 90) (unit 1) (in_bom yes) (on_board yes) (dnp no) (fields_autoplaced)
  (property "Reference" "#FLG02" (at 266.065 109.22 0) (effects (font (size 1.27 1.27)) hide))
  (property "Value" "PWR_FLAG" (at 264.16 109.22 90) (effects (font (size 1.27 1.27)) (justify left)))
  (property "Footprint" "" (at 267.97 109.22 0) (effects (font (size 1.27 1.27)) hide))
  (property "Datasheet" "~" (at 267.97 109.22 0) (effects (font (size 1.27 1.27)) hide)) (pin "1"))

 (sheet_instances (path "" (page "1"))))
